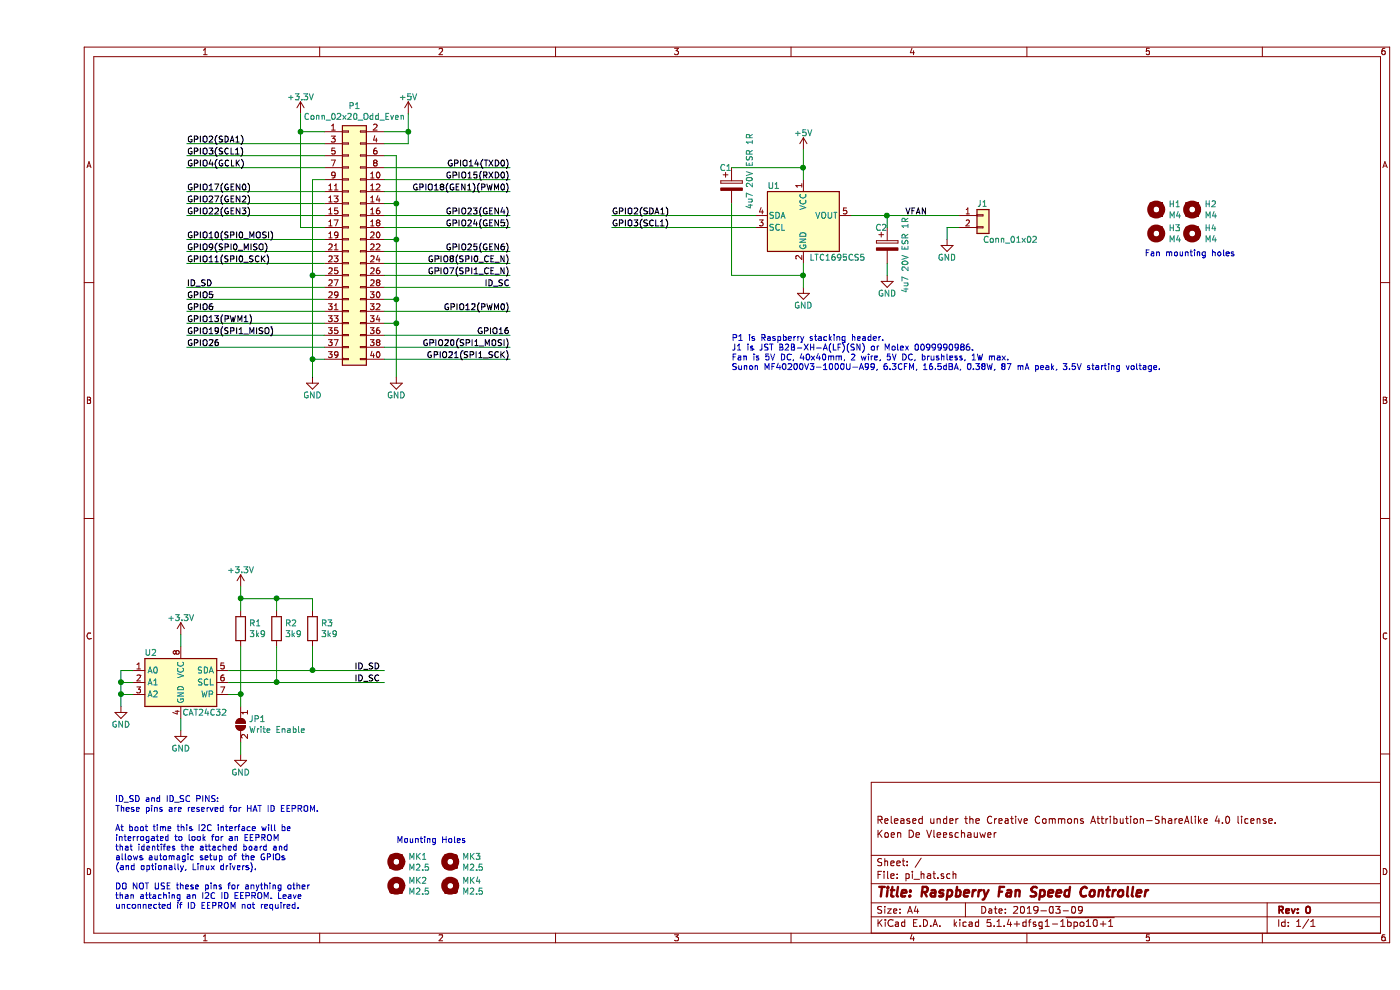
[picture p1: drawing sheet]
EESchema Schematic File Version 4
LIBS:pi_hat-cache
EELAYER 30 0
EELAYER END
$Descr A4 11693 8268
encoding utf-8
Sheet 1 1
Title "Raspberry Fan Speed Controller"
Date "2019-03-09"
Rev "0"
Comp ""
Comment1 "Koen De Vleeschauwer"
Comment2 "Released under the Creative Commons Attribution-ShareAlike 4.0 license."
Comment3 ""
Comment4 ""
$EndDescr
$Comp
L power:+5V #PWR04
U 1 1
P 3100 950
F 0 "#PWR04" H 3100 800 50  0001 C CNN
F 1 "+5V" H 3100 1090 50  0000 C CNN
F 2 "" H 3100 950 50  0000 C CNN
F 3 "" H 3100 950 50  0000 C CNN
	1    3100 950 
	1    0    0    -1  
$EndComp
Wire Wire Line
	3100 950  3100 1100
Wire Wire Line
	3100 1100 2900 1100
Wire Wire Line
	3100 1200 2900 1200
Connection ~ 3100 1100
$Comp
L power:GND #PWR03
U 1 1
P 3000 3150
F 0 "#PWR03" H 3000 2900 50  0001 C CNN
F 1 "GND" H 3000 3000 50  0000 C CNN
F 2 "" H 3000 3150 50  0000 C CNN
F 3 "" H 3000 3150 50  0000 C CNN
	1    3000 3150
	1    0    0    -1  
$EndComp
Wire Wire Line
	3000 1300 3000 1700
Wire Wire Line
	3000 2700 2900 2700
Wire Wire Line
	3000 2500 2900 2500
Connection ~ 3000 2700
Wire Wire Line
	3000 2000 2900 2000
Connection ~ 3000 2500
Wire Wire Line
	3000 1700 2900 1700
Connection ~ 3000 2000
$Comp
L power:GND #PWR02
U 1 1
P 2300 3150
F 0 "#PWR02" H 2300 2900 50  0001 C CNN
F 1 "GND" H 2300 3000 50  0000 C CNN
F 2 "" H 2300 3150 50  0000 C CNN
F 3 "" H 2300 3150 50  0000 C CNN
	1    2300 3150
	1    0    0    -1  
$EndComp
Wire Wire Line
	2300 3000 2400 3000
Wire Wire Line
	2300 1500 2300 2300
Wire Wire Line
	2300 2300 2400 2300
Connection ~ 2300 3000
Connection ~ 2200 1100
Wire Wire Line
	2200 1900 2400 1900
Wire Wire Line
	2200 1100 2400 1100
Wire Wire Line
	2200 950  2200 1100
$Comp
L power:+3.3V #PWR01
U 1 1
P 2200 950
F 0 "#PWR01" H 2200 800 50  0001 C CNN
F 1 "+3.3V" H 2200 1090 50  0000 C CNN
F 2 "" H 2200 950 50  0000 C CNN
F 3 "" H 2200 950 50  0000 C CNN
	1    2200 950 
	1    0    0    -1  
$EndComp
Wire Wire Line
	2300 1500 2400 1500
Connection ~ 2300 2300
Wire Wire Line
	2400 1200 1250 1200
Wire Wire Line
	1250 1300 2400 1300
Wire Wire Line
	1250 1400 2400 1400
Wire Wire Line
	2400 1600 1250 1600
Wire Wire Line
	1250 1700 2400 1700
Wire Wire Line
	1250 1800 2400 1800
Wire Wire Line
	2400 2000 1250 2000
Wire Wire Line
	1250 2100 2400 2100
Wire Wire Line
	1250 2200 2400 2200
Wire Wire Line
	2400 2400 1250 2400
Wire Wire Line
	1250 2500 2400 2500
Wire Wire Line
	1250 2600 2400 2600
Wire Wire Line
	2400 2700 1250 2700
Wire Wire Line
	1250 2800 2400 2800
Wire Wire Line
	1250 2900 2400 2900
Wire Wire Line
	2900 2800 3950 2800
Wire Wire Line
	2900 2900 3950 2900
Wire Wire Line
	2900 2300 3950 2300
Wire Wire Line
	2900 2400 3950 2400
Wire Wire Line
	2900 2100 3950 2100
Wire Wire Line
	2900 2200 3950 2200
Wire Wire Line
	2900 1800 3950 1800
Wire Wire Line
	2900 1900 3950 1900
Wire Wire Line
	2900 1500 3950 1500
Wire Wire Line
	2900 1600 3950 1600
Wire Wire Line
	2900 1400 3950 1400
Wire Wire Line
	2900 2600 3950 2600
Text Label 1250 1200 0    50   ~ 0
GPIO2(SDA1)
Text Label 1250 1300 0    50   ~ 0
GPIO3(SCL1)
Text Label 1250 1400 0    50   ~ 0
GPIO4(GCLK)
Text Label 1250 1600 0    50   ~ 0
GPIO17(GEN0)
Text Label 1250 1700 0    50   ~ 0
GPIO27(GEN2)
Text Label 1250 1800 0    50   ~ 0
GPIO22(GEN3)
Text Label 1250 2000 0    50   ~ 0
GPIO10(SPI0_MOSI)
Text Label 1250 2100 0    50   ~ 0
GPIO9(SPI0_MISO)
Text Label 1250 2200 0    50   ~ 0
GPIO11(SPI0_SCK)
Text Label 1250 2400 0    50   ~ 0
ID_SD
Text Label 1250 2500 0    50   ~ 0
GPIO5
Text Label 1250 2600 0    50   ~ 0
GPIO6
Text Label 1250 2700 0    50   ~ 0
GPIO13(PWM1)
Text Label 1250 2800 0    50   ~ 0
GPIO19(SPI1_MISO)
Text Label 1250 2900 0    50   ~ 0
GPIO26
Text Label 3950 2900 2    50   ~ 0
GPIO20(SPI1_MOSI)
Text Label 3950 2800 2    50   ~ 0
GPIO16
Text Label 3950 2600 2    50   ~ 0
GPIO12(PWM0)
Text Label 3950 2400 2    50   ~ 0
ID_SC
Text Label 3950 2300 2    50   ~ 0
GPIO7(SPI1_CE_N)
Text Label 3950 2200 2    50   ~ 0
GPIO8(SPI0_CE_N)
Text Label 3950 2100 2    50   ~ 0
GPIO25(GEN6)
Text Label 3950 1900 2    50   ~ 0
GPIO24(GEN5)
Text Label 3950 1800 2    50   ~ 0
GPIO23(GEN4)
Text Label 3950 1600 2    50   ~ 0
GPIO18(GEN1)(PWM0)
Text Label 3950 1500 2    50   ~ 0
GPIO15(RXD0)
Text Label 3950 1400 2    50   ~ 0
GPIO14(TXD0)
Wire Wire Line
	3000 1300 2900 1300
Connection ~ 3000 1700
Text Notes 650  7600 0    50   ~ 0
ID_SD and ID_SC PINS:\nThese pins are reserved for HAT ID EEPROM.\n\nAt boot time this I2C interface will be\ninterrogated to look for an EEPROM\nthat identifes the attached board and\nallows automagic setup of the GPIOs\n(and optionally, Linux drivers).\n\nDO NOT USE these pins for anything other\nthan attaching an I2C ID EEPROM. Leave\nunconnected if ID EEPROM not required.
$Comp
L pi_hat-rescue:Mounting_Hole-Mechanical MK1
U 1 1
P 3000 7200
F 0 "MK1" H 3100 7246 50  0000 L CNN
F 1 "M2.5" H 3100 7155 50  0000 L CNN
F 2 "MountingHole:MountingHole_2.7mm_M2.5" H 3000 7200 60  0001 C CNN
F 3 "" H 3000 7200 60  0001 C CNN
	1    3000 7200
	1    0    0    -1  
$EndComp
$Comp
L pi_hat-rescue:Mounting_Hole-Mechanical MK3
U 1 1
P 3450 7200
F 0 "MK3" H 3550 7246 50  0000 L CNN
F 1 "M2.5" H 3550 7155 50  0000 L CNN
F 2 "MountingHole:MountingHole_2.7mm_M2.5" H 3450 7200 60  0001 C CNN
F 3 "" H 3450 7200 60  0001 C CNN
	1    3450 7200
	1    0    0    -1  
$EndComp
$Comp
L pi_hat-rescue:Mounting_Hole-Mechanical MK2
U 1 1
P 3000 7400
F 0 "MK2" H 3100 7446 50  0000 L CNN
F 1 "M2.5" H 3100 7355 50  0000 L CNN
F 2 "MountingHole:MountingHole_2.7mm_M2.5" H 3000 7400 60  0001 C CNN
F 3 "" H 3000 7400 60  0001 C CNN
	1    3000 7400
	1    0    0    -1  
$EndComp
$Comp
L pi_hat-rescue:Mounting_Hole-Mechanical MK4
U 1 1
P 3450 7400
F 0 "MK4" H 3550 7446 50  0000 L CNN
F 1 "M2.5" H 3550 7355 50  0000 L CNN
F 2 "MountingHole:MountingHole_2.7mm_M2.5" H 3450 7400 60  0001 C CNN
F 3 "" H 3450 7400 60  0001 C CNN
	1    3450 7400
	1    0    0    -1  
$EndComp
Text Notes 3000 7050 0    50   ~ 0
Mounting Holes
$Comp
L Connector_Generic:Conn_02x20_Odd_Even P1
U 1 1
P 2600 2000
F 0 "P1" H 2650 3117 50  0000 C CNN
F 1 "Conn_02x20_Odd_Even" H 2650 3026 50  0000 C CNN
F 2 "Connector_PinSocket_2.54mm:PinSocket_2x20_P2.54mm_Vertical" H -2250 1050 50  0001 C CNN
F 3 "" H -2250 1050 50  0001 C CNN
	1    2600 2000
	1    0    0    -1  
$EndComp
Wire Wire Line
	2900 3000 3950 3000
Text Label 3950 3000 2    50   ~ 0
GPIO21(SPI1_SCK)
Wire Wire Line
	3100 1100 3100 1200
Wire Wire Line
	3000 2700 3000 3150
Wire Wire Line
	3000 2500 3000 2700
Wire Wire Line
	3000 2000 3000 2500
Wire Wire Line
	2300 3000 2300 3150
Wire Wire Line
	2200 1100 2200 1900
Wire Wire Line
	2300 2300 2300 3000
Wire Wire Line
	3000 1700 3000 2000
$Comp
L fan_ctrl:LTC1695CS5 U1
U 1 1
P 6400 1800
F 0 "U1" H 6100 2050 50  0000 L CNN
F 1 "LTC1695CS5" H 6450 1450 50  0000 L CNN
F 2 "Package_TO_SOT_SMD:TSOT-23-5" H 6400 1300 50  0001 C CNN
F 3 "" H 6400 1700 50  0001 C CNN
	1    6400 1800
	1    0    0    -1  
$EndComp
$Comp
L Memory_EEPROM:CAT24C256 U2
U 1 1
P 1200 5700
F 0 "U2" H 950 5950 50  0000 C CNN
F 1 "CAT24C32" H 1400 5450 50  0000 C CNN
F 2 "Package_SO:SOIC-8_3.9x4.9mm_P1.27mm" H 1200 5700 50  0001 C CNN
F 3 "https://www.onsemi.cn/PowerSolutions/document/CAT24C256-D.PDF" H 1200 5700 50  0001 C CNN
	1    1200 5700
	1    0    0    -1  
$EndComp
$Comp
L power:GND #PWR07
U 1 1
P 6400 2400
F 0 "#PWR07" H 6400 2150 50  0001 C CNN
F 1 "GND" H 6400 2250 50  0000 C CNN
F 2 "" H 6400 2400 50  0000 C CNN
F 3 "" H 6400 2400 50  0000 C CNN
	1    6400 2400
	1    0    0    -1  
$EndComp
$Comp
L power:GND #PWR09
U 1 1
P 1200 6100
F 0 "#PWR09" H 1200 5850 50  0001 C CNN
F 1 "GND" H 1200 5950 50  0000 C CNN
F 2 "" H 1200 6100 50  0000 C CNN
F 3 "" H 1200 6100 50  0000 C CNN
	1    1200 6100
	1    0    0    -1  
$EndComp
$Comp
L power:+3.3V #PWR08
U 1 1
P 1200 5300
F 0 "#PWR08" H 1200 5150 50  0001 C CNN
F 1 "+3.3V" H 1200 5440 50  0000 C CNN
F 2 "" H 1200 5300 50  0000 C CNN
F 3 "" H 1200 5300 50  0000 C CNN
	1    1200 5300
	1    0    0    -1  
$EndComp
Wire Wire Line
	1200 5400 1200 5300
Wire Wire Line
	1200 6100 1200 6000
$Comp
L power:GND #PWR05
U 1 1
P 700 5900
F 0 "#PWR05" H 700 5650 50  0001 C CNN
F 1 "GND" H 700 5750 50  0000 C CNN
F 2 "" H 700 5900 50  0000 C CNN
F 3 "" H 700 5900 50  0000 C CNN
	1    700  5900
	1    0    0    -1  
$EndComp
Wire Wire Line
	800  5800 700  5800
Wire Wire Line
	700  5800 700  5900
Wire Wire Line
	800  5700 700  5700
Wire Wire Line
	700  5700 700  5800
Connection ~ 700  5800
Wire Wire Line
	800  5600 700  5600
Wire Wire Line
	700  5600 700  5700
Connection ~ 700  5700
$Comp
L Device:R R1
U 1 1
P 1700 5250
F 0 "R1" H 1770 5296 50  0000 L CNN
F 1 "3k9" H 1770 5205 50  0000 L CNN
F 2 "Resistor_SMD:R_0805_2012Metric" V 1630 5250 50  0001 C CNN
F 3 "~" H 1700 5250 50  0001 C CNN
	1    1700 5250
	1    0    0    -1  
$EndComp
$Comp
L Device:R R2
U 1 1
P 2000 5250
F 0 "R2" H 2070 5296 50  0000 L CNN
F 1 "3k9" H 2070 5205 50  0000 L CNN
F 2 "Resistor_SMD:R_0805_2012Metric" V 1930 5250 50  0001 C CNN
F 3 "~" H 2000 5250 50  0001 C CNN
	1    2000 5250
	1    0    0    -1  
$EndComp
$Comp
L Device:R R3
U 1 1
P 2300 5250
F 0 "R3" H 2370 5296 50  0000 L CNN
F 1 "3k9" H 2370 5205 50  0000 L CNN
F 2 "Resistor_SMD:R_0805_2012Metric" V 2230 5250 50  0001 C CNN
F 3 "~" H 2300 5250 50  0001 C CNN
	1    2300 5250
	1    0    0    -1  
$EndComp
Wire Wire Line
	1600 5600 2300 5600
Wire Wire Line
	1600 5700 2000 5700
Wire Wire Line
	1700 5400 1700 5800
Wire Wire Line
	1700 5800 1600 5800
Wire Wire Line
	2000 5400 2000 5700
Connection ~ 2000 5700
Wire Wire Line
	2000 5700 2900 5700
Wire Wire Line
	2300 5400 2300 5600
Connection ~ 2300 5600
Wire Wire Line
	2300 5600 2900 5600
Text Label 2650 5600 0    50   ~ 0
ID_SD
Text Label 2650 5700 0    50   ~ 0
ID_SC
$Comp
L power:+3.3V #PWR010
U 1 1
P 1700 4900
F 0 "#PWR010" H 1700 4750 50  0001 C CNN
F 1 "+3.3V" H 1700 5040 50  0000 C CNN
F 2 "" H 1700 4900 50  0000 C CNN
F 3 "" H 1700 4900 50  0000 C CNN
	1    1700 4900
	1    0    0    -1  
$EndComp
Wire Wire Line
	1700 5100 1700 5000
Wire Wire Line
	1700 5000 2000 5000
Wire Wire Line
	2000 5000 2000 5100
Connection ~ 1700 5000
Wire Wire Line
	1700 5000 1700 4900
Wire Wire Line
	2000 5000 2300 5000
Wire Wire Line
	2300 5000 2300 5100
Connection ~ 2000 5000
Wire Wire Line
	6400 2200 6400 2300
Wire Wire Line
	6000 1800 4800 1800
Wire Wire Line
	6000 1900 4800 1900
Text Label 4800 1800 0    50   ~ 0
GPIO2(SDA1)
Text Label 4800 1900 0    50   ~ 0
GPIO3(SCL1)
$Comp
L Device:CP C2
U 1 1
P 7100 2050
F 0 "C2" H 7000 2200 50  0000 L CNN
F 1 "4u7 20V ESR 1R" V 7250 1650 50  0000 L CNN
F 2 "Capacitor_Tantalum_SMD:CP_EIA-3528-12_Kemet-T" H 7138 1900 50  0001 C CNN
F 3 "~" H 7100 2050 50  0001 C CNN
	1    7100 2050
	1    0    0    -1  
$EndComp
$Comp
L Connector_Generic:Conn_01x02 J1
U 1 1
P 7900 1800
F 0 "J1" H 7850 1900 50  0000 L CNN
F 1 "Conn_01x02" H 7900 1600 50  0000 L CNN
F 2 "Connector_JST:JST_XH_B02B-XH-A_1x02_P2.50mm_Vertical" H 7900 1800 50  0001 C CNN
F 3 "~" H 7900 1800 50  0001 C CNN
	1    7900 1800
	1    0    0    -1  
$EndComp
$Comp
L Device:CP C1
U 1 1
P 5800 1550
F 0 "C1" H 5700 1700 50  0000 L CNN
F 1 "4u7 20V ESR 1R" V 5950 1350 50  0000 L CNN
F 2 "Capacitor_Tantalum_SMD:CP_EIA-3528-12_Kemet-T" H 5838 1400 50  0001 C CNN
F 3 "~" H 5800 1550 50  0001 C CNN
	1    5800 1550
	1    0    0    -1  
$EndComp
$Comp
L power:+5V #PWR06
U 1 1
P 6400 1250
F 0 "#PWR06" H 6400 1100 50  0001 C CNN
F 1 "+5V" H 6400 1390 50  0000 C CNN
F 2 "" H 6400 1250 50  0000 C CNN
F 3 "" H 6400 1250 50  0000 C CNN
	1    6400 1250
	1    0    0    -1  
$EndComp
Wire Wire Line
	6400 1250 6400 1400
Wire Wire Line
	6800 1800 7100 1800
Wire Wire Line
	7100 1900 7100 1800
Connection ~ 7100 1800
Wire Wire Line
	7100 1800 7700 1800
$Comp
L power:GND #PWR012
U 1 1
P 7100 2300
F 0 "#PWR012" H 7100 2050 50  0001 C CNN
F 1 "GND" H 7100 2150 50  0000 C CNN
F 2 "" H 7100 2300 50  0000 C CNN
F 3 "" H 7100 2300 50  0000 C CNN
	1    7100 2300
	1    0    0    -1  
$EndComp
$Comp
L power:GND #PWR013
U 1 1
P 7600 2000
F 0 "#PWR013" H 7600 1750 50  0001 C CNN
F 1 "GND" H 7600 1850 50  0000 C CNN
F 2 "" H 7600 2000 50  0000 C CNN
F 3 "" H 7600 2000 50  0000 C CNN
	1    7600 2000
	1    0    0    -1  
$EndComp
Wire Wire Line
	5800 1400 6400 1400
Connection ~ 6400 1400
Wire Wire Line
	6400 1400 6400 1500
Wire Wire Line
	5800 1700 5800 2300
Wire Wire Line
	5800 2300 6400 2300
Connection ~ 6400 2300
Wire Wire Line
	6400 2300 6400 2400
Wire Wire Line
	7100 2200 7100 2300
Wire Wire Line
	7700 1900 7600 1900
Wire Wire Line
	7600 1900 7600 2000
$Comp
L Mechanical:MountingHole H1
U 1 1
P 9350 1750
F 0 "H1" H 9450 1796 50  0000 L CNN
F 1 "M4" H 9450 1705 50  0000 L CNN
F 2 "MountingHole:MountingHole_4.3mm_M4" H 9350 1750 50  0001 C CNN
F 3 "~" H 9350 1750 50  0001 C CNN
	1    9350 1750
	1    0    0    -1  
$EndComp
$Comp
L Mechanical:MountingHole H3
U 1 1
P 9350 1950
F 0 "H3" H 9450 1996 50  0000 L CNN
F 1 "M4" H 9450 1905 50  0000 L CNN
F 2 "MountingHole:MountingHole_4.3mm_M4" H 9350 1950 50  0001 C CNN
F 3 "~" H 9350 1950 50  0001 C CNN
	1    9350 1950
	1    0    0    -1  
$EndComp
$Comp
L Mechanical:MountingHole H2
U 1 1
P 9650 1750
F 0 "H2" H 9750 1796 50  0000 L CNN
F 1 "M4" H 9750 1705 50  0000 L CNN
F 2 "MountingHole:MountingHole_4.3mm_M4" H 9650 1750 50  0001 C CNN
F 3 "~" H 9650 1750 50  0001 C CNN
	1    9650 1750
	1    0    0    -1  
$EndComp
$Comp
L Mechanical:MountingHole H4
U 1 1
P 9650 1950
F 0 "H4" H 9750 1996 50  0000 L CNN
F 1 "M4" H 9750 1905 50  0000 L CNN
F 2 "MountingHole:MountingHole_4.3mm_M4" H 9650 1950 50  0001 C CNN
F 3 "~" H 9650 1950 50  0001 C CNN
	1    9650 1950
	1    0    0    -1  
$EndComp
Text Notes 9250 2150 0    50   ~ 0
Fan mounting holes
$Comp
L Jumper:SolderJumper_2_Open JP1
U 1 1
P 1700 6050
F 0 "JP1" V 1654 6118 50  0000 L CNN
F 1 "Write Enable" V 1745 6118 50  0000 L CNN
F 2 "Jumper:SolderJumper-2_P1.3mm_Open_Pad1.0x1.5mm" H 1700 6050 50  0001 C CNN
F 3 "~" H 1700 6050 50  0001 C CNN
	1    1700 6050
	0    1    1    0   
$EndComp
$Comp
L power:GND #PWR011
U 1 1
P 1700 6300
F 0 "#PWR011" H 1700 6050 50  0001 C CNN
F 1 "GND" H 1700 6150 50  0000 C CNN
F 2 "" H 1700 6300 50  0000 C CNN
F 3 "" H 1700 6300 50  0000 C CNN
	1    1700 6300
	1    0    0    -1  
$EndComp
Wire Wire Line
	1700 5800 1700 5900
Connection ~ 1700 5800
Wire Wire Line
	1700 6300 1700 6200
Text Notes 5800 3100 0    50   ~ 0
P1 is Raspberry stacking header.\nJ1 is JST B2B-XH-A(LF)(SN) or Molex 0099990986.\nFan is 5V DC, 40x40mm, 2 wire, 5V DC, brushless, 1W max. \nSunon MF40200V3-1000U-A99, 6.3CFM, 16.5dBA, 0.38W, 87 mA peak, 3.5V starting voltage. 
Text Label 7250 1800 0    50   ~ 0
VFAN
$EndSCHEMATC
